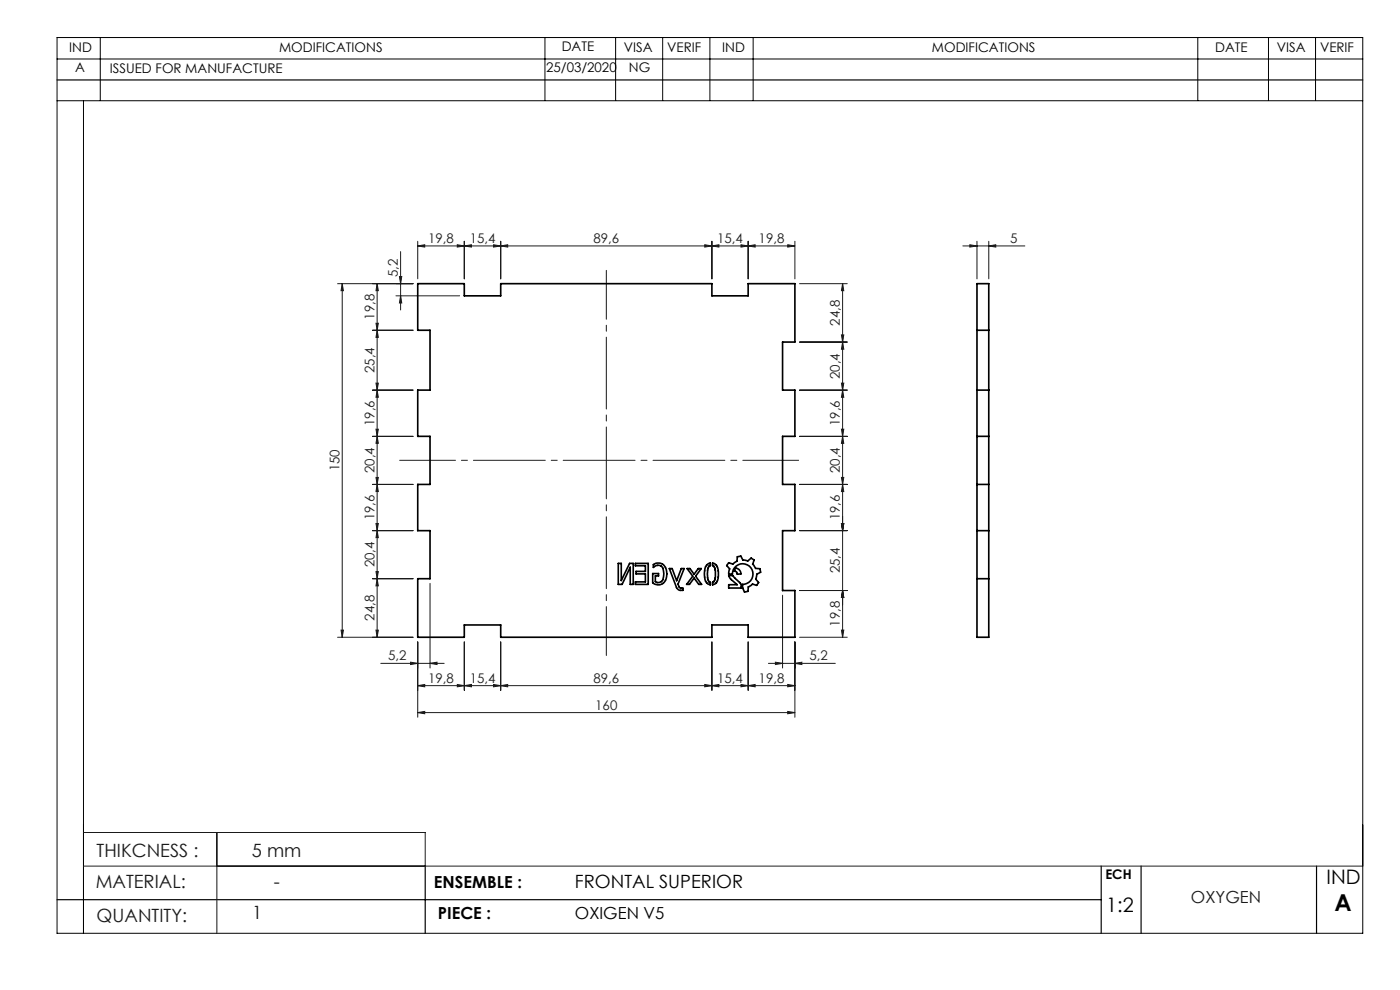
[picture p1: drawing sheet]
<svg xmlns="http://www.w3.org/2000/svg" width="297mm" height="210mm" viewBox="0 0 297 210" stroke-linecap="round" stroke-linejoin="round" font-family="sans-serif">
<g fill="none" stroke="#191924" stroke-width=".21">
<path d="M84.7 58.7h.5l-.2 1.5zM85 53.4v12.3M88.6 52.2l1.5-.3v.5zM88.6 51.2v8M88.6 52.2h80M97 51.9l1.5 .3-1.5 .2zM98.5 52.2l1.5-.3v.5zM98.5 51.2v8M104.7 51.9l1.5 .3-1.5 .2zM106.2 52.2l1.5-.3v.5zM106.2 51.2v8M149.5 51.9l1.5 .3-1.5 .2z"/>
<path d="M151 52.2l1.5-.3v.5zM151 51.2v8M157.2 51.9l1.5 .3-1.5 .2zM158.7 52.2l1.5-.3v.5zM158.7 51.2v8M167.1 51.9l1.5 .3-1.5 .2zM168.6 51.2v8M204.3 52.2h13.1M205.7 51.9l1.6 .3-1.6 .2zM207.3 51.2v8M209.8 52.2l1.4-.3v.5zM209.8 51.2v8"/>
<path d="M71.6 60.2h16M72.6 60.2v75M72.6 60.2l.2 1.5h-.4zM79 70.1h8.6M79.8 68.6h.5l-.3 1.5zM80 60.2v75M80 60.2l.3 1.5h-.5zM80 70.1l.3 1.5h-.5zM84 62.8h13.5M85 62.8l.2 1.5h-.5zM169.6 60.2h10.1M169.6 72.6h10.1"/>
<path d="M178.5 71h.5l-.2 1.6zM178.8 60.2v75M178.8 60.2l.2 1.5h-.5zM178.8 72.6l.2 1.5h-.5zM79 82.8h8.6M79 92.6h8.6M79.8 81.3h.5l-.3 1.5zM79.8 91h.5l-.3 1.6zM80 82.8l.3 1.5h-.5zM80 92.6l.3 1.4h-.5zM169.6 82.8h10.1M169.6 92.6h10.1"/>
<path d="M178.5 81.3h.5l-.2 1.5zM178.5 91h.5l-.2 1.6zM178.8 82.8l.2 1.5h-.5zM178.8 92.6l.2 1.4h-.5zM79 102.8h8.6M79 112.6h8.6M79.8 101.3h.5l-.3 1.5zM79.8 111h.5l-.3 1.6zM80 102.8l.3 1.5h-.5zM80 112.6l.3 1.4h-.5zM169.6 102.8h10.1M169.6 112.6h10.1"/>
<path d="M178.5 101.3h.5l-.2 1.5zM178.5 111h.5l-.2 1.6zM178.8 102.8l.2 1.5h-.5zM71.6 135.2h16M72.4 133.7h.4l-.2 1.5zM79 122.8h8.6M79.8 121.2h.5l-.3 1.6zM79.8 133.7h.5l-.3 1.5zM80 122.8l.3 1.5h-.5zM88.6 136.2v15.9M91.2 123.7v18M98.5 136.2v10.2"/>
<path d="M106.2 136.2v10.2M151 136.2v10.2M158.7 136.2v10.2M166 126.3v15.4M168.6 136.2v15.9M169.6 135.2h10.1M169.6 125.3h10.1M178.5 133.7h.5l-.2 1.5zM178.8 125.3l.2 1.4h-.5zM80.8 140.7h13.4M87.1 140.5l1.5 .2-1.5 .3zM88.6 145.4l1.5-.2v.5z"/>
<path d="M88.6 151.2l1.5-.3v.5zM88.6 145.4h80M88.6 151.2h80M91.2 140.7l1.5-.2v.5zM97 145.2l1.5 .2-1.5 .3zM98.5 145.4l1.5-.2v.5zM104.7 145.2l1.5 .2-1.5 .3zM106.2 145.4l1.5-.2v.5zM149.5 145.2l1.5 .2-1.5 .3zM151 145.4l1.5-.2v.5zM157.2 145.2l1.5 .2-1.5 .3zM158.7 145.4l1.5-.2v.5z"/>
<path d="M163 140.7h14.2M164.5 140.5l1.5 .2-1.5 .3zM167.1 145.2l1.5 .2-1.5 .3zM167.1 150.9l1.5 .3-1.5 .2zM168.6 140.7l1.5-.2v.5zM17.7 176.6h72.5v7.1M46 176.6v21.4M17.7 183.7h271.4"/>
</g>
<path d="M128.6 57.4v81.6" fill="none" stroke="#191924" stroke-width=".21" stroke-dasharray="15.2 1.3 1.3 1.3" stroke-dashoffset="4.9"/>
<path d="M84.8 97.6h84.6" fill="none" stroke="#191924" stroke-width=".21" stroke-dasharray="15.2 1.3 1.3 1.3" stroke-dashoffset="3.4"/>
<g fill="none" stroke="#000" stroke-width=".21">
<path d="M12.1 12.5h277M12.1 8h277v190h-277zM21.3 8v13.3M115.6 8v13.3M130.6 8v13.3M140.6 8v13.3M150.6 8v13.3M159.8 8v13.3M254.1 8v13.3M269.1 8v13.3M279.1 8v13.3M12.1 21.4h277"/>
<path d="M17.7 21.4v176.6"/>
</g>
<path d="M12.1 17h277M12.1 190.8h221.5M90.2 183.7v14.3M233.6 183.7v14.3M242.1 183.7v14.3M279.3 183.7v14.3" fill="none" stroke="#000" stroke-width=".25"/>
<g fill="#191924">
<path d="M91.2 140.7l1.5-.2v.5zM87.1 140.5l1.5 .2-1.5 .3z"/>
<path d="M97 51.9l1.5 .3-1.5 .2zM88.6 52.2l1.5-.3v.5zM104.7 51.9l1.5 .3-1.5 .2zM98.5 52.2l1.5-.3v.5zM149.5 51.9l1.5 .3-1.5 .2zM106.2 52.2l1.5-.3v.5zM157.2 51.9l1.5 .3-1.5 .2zM151 52.2l1.5-.3v.5zM167.1 51.9l1.5 .3-1.5 .2zM158.7 52.2l1.5-.3v.5zM209.8 52.2l1.4-.3v.5zM205.7 51.9l1.6 .3-1.6 .2z"/>
<path d="M88.6 145.4l1.5-.2v.5zM97 145.2l1.5 .2-1.5 .3zM98.5 145.4l1.5-.2v.5zM104.7 145.2l1.5 .2-1.5 .3zM106.2 145.4l1.5-.2v.5zM149.5 145.2l1.5 .2-1.5 .3zM151 145.4l1.5-.2v.5zM157.2 145.2l1.5 .2-1.5 .3zM158.7 145.4l1.5-.2v.5zM167.1 145.2l1.5 .2-1.5 .3zM88.6 151.2l1.5-.3v.5zM167.1 150.9l1.5 .3-1.5 .2zM164.5 140.5l1.5 .2-1.5 .3zM168.6 140.7l1.5-.2v.5z"/>
<path d="M85 62.8l.2 1.5h-.5zM84.7 58.7h.5l-.2 1.5z"/>
<path d="M178.5 71h.5l-.2 1.6zM178.8 60.2l.2 1.5h-.5zM178.5 81.3h.5l-.2 1.5zM178.8 72.6l.2 1.5h-.5zM178.5 91h.5l-.2 1.6zM178.8 82.8l.2 1.5h-.5zM178.5 101.3h.5l-.2 1.5zM178.8 92.6l.2 1.4h-.5zM178.5 111h.5l-.2 1.6zM178.8 102.8l.2 1.5h-.5zM178.5 133.7h.5l-.2 1.5zM178.8 125.3l.2 1.4h-.5zM178.8 125.3l.2 1.4h-.5zM178.5 111h.5l-.2 1.6z"/>
<path d="M80 60.2l.3 1.5h-.5zM79.8 68.6h.5l-.3 1.5zM80 70.1l.3 1.5h-.5zM79.8 81.3h.5l-.3 1.5zM80 82.8l.3 1.5h-.5zM79.8 91h.5l-.3 1.6zM80 92.6l.3 1.4h-.5zM79.8 101.3h.5l-.3 1.5zM80 102.8l.3 1.5h-.5zM79.8 111h.5l-.3 1.6zM80 112.6l.3 1.4h-.5zM79.8 121.2h.5l-.3 1.6zM80 122.8l.3 1.5h-.5zM79.8 133.7h.5l-.3 1.5zM72.6 60.2l.2 1.5h-.4zM72.4 133.7h.4l-.2 1.5z"/>
</g>
<g fill="none" stroke="#000" stroke-width=".35">
<path d="M88.6 60.2h9.9v2.6h7.7v-2.6h44.8v2.6h7.7v-2.6h9.9v12.4h-2.6v10.2h2.6v9.8h-2.6v10.2h2.6v9.8h-2.6v12.7h2.6v9.9h-9.9v-2.6h-7.7v2.6h-44.8v-2.6h-7.7v2.6h-9.9v-12.4h2.6v-10.2h-2.6v-9.8h2.6v-10.2h-2.6v-9.8h2.6v-12.7h-2.6zM207.3 60.2h2.5v75h-2.5zM207.3 70.1h2.5M207.3 92.6h2.5M207.3 82.8h2.5M131.2 119.5h.6v3.6l1.8-3.6h.7v4.5h-.6v-3.7l-1.7 3.7h-.8zM134.8 119.5h2.7v4.5h-2.7v-.6h2.1v-1.7h-2v-.5h2v-1.2h-2.1zM138.6 119.8a1.89 1.89 0 0 1 2.1 0 1.89 1.89 0 0 1 .8 1.9 1.88 1.88 0 0 1-.9 2 1.88 1.88 0 0 1-2.1-.1v-1.9h1.2v.5h-.7v1.2a1.07 1.07 0 0 0 1.6-.4 2.87 2.87 0 0 0-.3-2.9 1.27 1.27 0 0 0-1.7 .3zM149.9 119.9l.8-.5v.6l-.3 .2-.3 .5v.8v1.3l.3 .5 .3 .2-.1 .5a1.84 1.84 0 0 1-1.2-2.1l.1-1.3zM151.2 119.4a1.75 1.75 0 0 1 1.2 2.2l-.1 1.1a1.4 1.4 0 0 1-1.1 1.4v-.6l.4-.3 .2-.8-.1-1.8-.2-.5-.3-.1zM154.6 119.4l.9 .3 .9-.7v-.9l.8-.1 .5 .8 .9 .2 .7-.6 .7 .4-.3 .9 .6 .9h.9l.2 .8-.9 .4-.2 1.1 .6 .7-.4 .6-.9-.3-.8 .6-.1 .9-.8 .2-.4-.9-.1-.7a2.19 2.19 0 0 0 2.3-2.2 2.19 2.19 0 0 0-2.1-2.2 2.19 2.19 0 0 0-2.2 2.2h-.8l.2-1.1-.6-.7zM207.3 112.6h2.5"/>
<path d="M207.3 102.8h2.5M142 120.6h.6l.9 2.6 1-2.6h.6l-1.3 3.3 .4 .8 .7 .1v.4a1.22 1.22 0 0 1-1.4-.5zM145.8 120.6h.6l.8 1.2 .9-1.2h.7l-1.2 1.6 1.2 1.8h-.6l-1-1.4-.9 1.4h-.6l1.3-1.8zM154.6 122.1h.9l1.6 1.7 .2 .9h-2.7v-.7h1.8l-1.5-1.2zM156 120.6a1.1 1.1 0 0 1 1.2 1.1l-.8 .1a.6 .6 0 0 0-.6-.6zM207.3 122.8h2.5"/>
</g>
<text font-size="4.9" x="283.1" y="193.3">A</text>
<g font-size="4.2">
<text x="281.4" y="187.6">IND</text>
<text x="234.7" y="193.4">1:2</text>
</g>
<g font-size="3.9" fill="#191924">
<text x="20.5" y="181.8">THIKCNESS :</text>
<text x="53.5" y="181.8">5 mm</text>
<text x="20.3" y="188.3">MATERIAL:</text>
<text x="58.1" y="188.4">-</text>
<text x="20.5" y="195.5">QUANTITY:</text>
<text x="53.5" y="195">1</text>
</g>
<text font-size="3.9" x="122" y="188.4">FRONTAL SUPERIOR</text>
<g font-size="3.5">
<text x="92.1" y="188.4">ENSEMBLE :</text>
<text x="92.9" y="195">PIECE :</text>
<text x="122" y="195">OXIGEN V5</text>
</g>
<text font-size="3.5" fill="#191924" x="252.7" y="191.5">OXYGEN</text>
<g font-size="2.8">
<text x="14.7" y="11">IND</text>
<text x="59.2" y="11">MODIFICATIONS</text>
<text x="119.2" y="10.9">DATE</text>
<text x="132.4" y="11">VISA</text>
<text x="141.5" y="11">VERIF</text>
<text x="153.2" y="11">IND</text>
<text x="197.7" y="11">MODIFICATIONS</text>
<text x="257.8" y="11">DATE</text>
<text x="270.8" y="11">VISA</text>
<text x="280" y="11.1">VERIF</text>
<text x="16" y="15.3">A</text>
<text x="23.3" y="15.5">ISSUED FOR MANUFACTURE</text>
<text x="115.9" y="15.3">25/03/2020</text>
<text x="133.4" y="15.3">NG</text>
<text x="234.5" y="186.5">ECH</text>
</g>
<g font-size="2.8" fill="#191924">
<text x="90.8" y="51.5">19,8</text>
<text x="99.6" y="51.5">15,4</text>
<text x="125.9" y="51.5">89,6</text>
<text x="152.1" y="51.5">15,4</text>
<text x="160.9" y="51.5">19,8</text>
<text x="214.3" y="51.5">5</text>
<text x="84.4" y="58.8" transform="rotate(-90 84.4 58.8)">5,2</text>
<text x="79.4" y="67.8" transform="rotate(-90 79.4 67.8)">19,8</text>
<text x="178.2" y="69.1" transform="rotate(-90 178.2 69.1)">24,8</text>
<text x="79.4" y="79.1" transform="rotate(-90 79.4 79.1)">25,4</text>
<text x="178.2" y="80.4" transform="rotate(-90 178.2 80.4)">20,4</text>
<text x="79.4" y="90.4" transform="rotate(-90 79.4 90.4)">19,6</text>
<text x="178.2" y="90.4" transform="rotate(-90 178.2 90.4)">19,6</text>
<text x="72" y="100" transform="rotate(-90 72 100)">150</text>
<text x="79.4" y="100.4" transform="rotate(-90 79.4 100.4)">20,4</text>
<text x="178.2" y="100.4" transform="rotate(-90 178.2 100.4)">20,4</text>
<text x="79.4" y="110.4" transform="rotate(-90 79.4 110.4)">19,6</text>
<text x="178.2" y="110.4" transform="rotate(-90 178.2 110.4)">19,6</text>
<text x="79.4" y="120.4" transform="rotate(-90 79.4 120.4)">20,4</text>
<text x="178.2" y="121.6" transform="rotate(-90 178.2 121.6)">25,4</text>
<text x="79.4" y="131.7" transform="rotate(-90 79.4 131.7)">24,8</text>
<text x="178.2" y="132.9" transform="rotate(-90 178.2 132.9)">19,8</text>
<text x="82.4" y="140.1">5,2</text>
<text x="171.7" y="140.1">5,2</text>
<text x="90.8" y="144.8">19,8</text>
<text x="99.6" y="144.8">15,4</text>
<text x="125.9" y="144.8">89,6</text>
<text x="152.1" y="144.8">15,4</text>
<text x="160.9" y="144.8">19,8</text>
<text x="126.3" y="150.5">160</text>
</g>
</svg>
